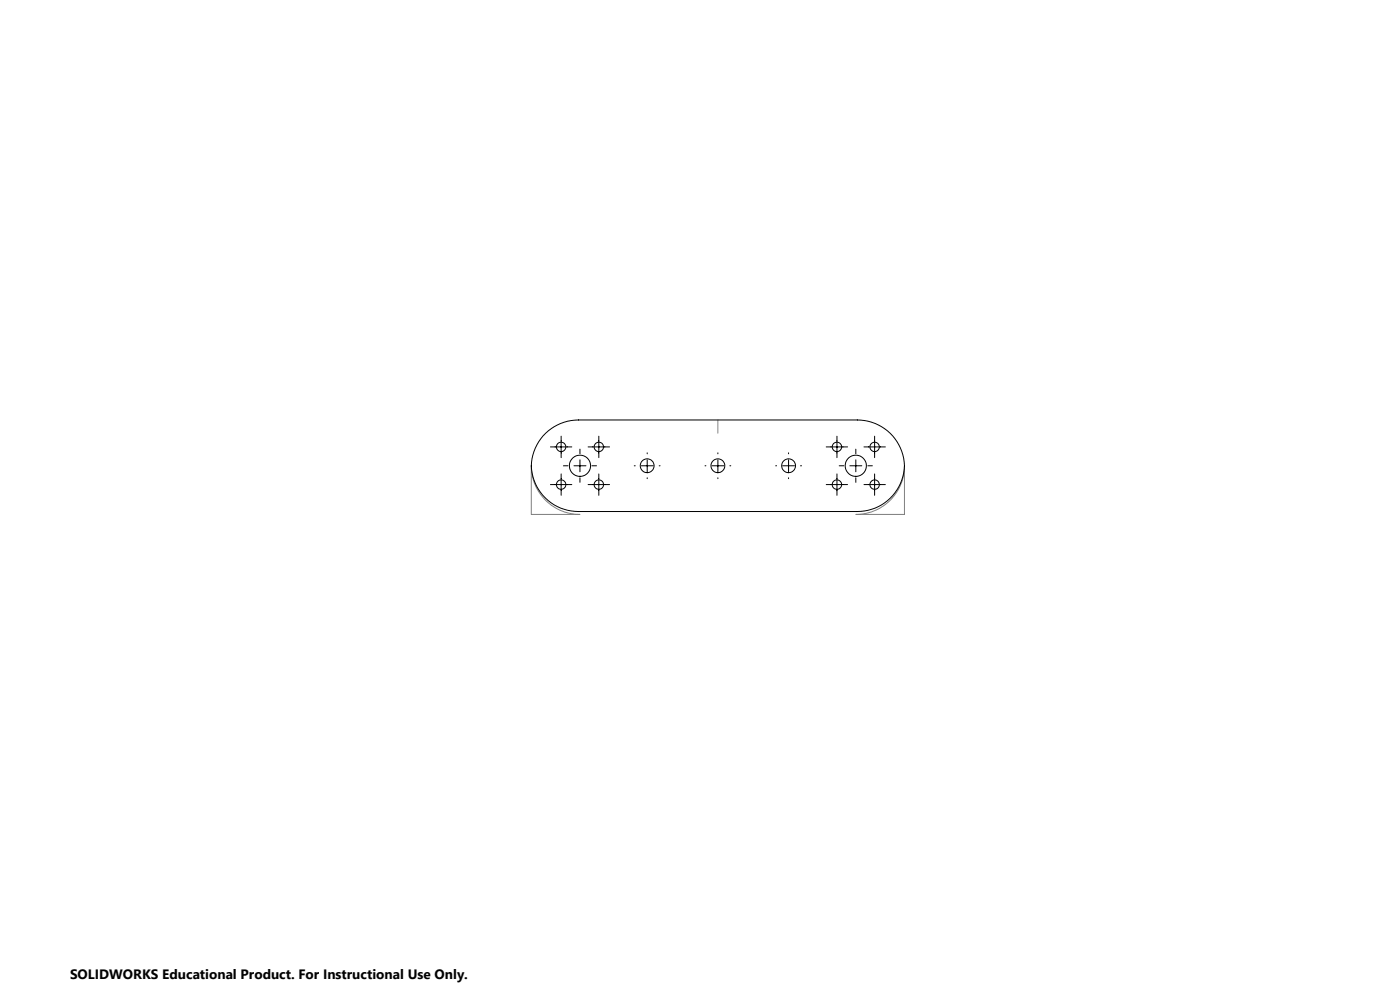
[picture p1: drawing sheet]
<svg xmlns="http://www.w3.org/2000/svg" width="594mm" height="420mm" viewBox="0 0 594 420" stroke-linecap="round" stroke-linejoin="round" font-family="sans-serif">
<path d="M304.6 178.2v5.6M225.4 197.6a20.6 20.6 0 0 0 20.7 20.6h-20.7zM363.1 218.2a20.6 20.6 0 0 0 20.7-20.6v20.6z" fill="none" stroke="#808080" stroke-width=".42"/>
<g fill="none" stroke="#000" stroke-width=".42">
<path d="M231.5 183.8a20.1 20.1 0 0 1 13.9-5.6h118.3a19.6 19.6 0 0 1 19.4 24 20 20 0 0 1-19.4 14.8h-118.3a19.6 19.6 0 0 1-19.3-24l1-2.9 1.5-2.7zM233.5 189.6h9.1M238.1 185v9.2M239 197.6h2M243.5 197.6h5.1M246.1 190.6v1.9M246.1 195.1v5M249.5 189.6h9.1M251.1 197.6h2M254.1 185v9.2M269.1 197.6h.4M272.1 197.6h5"/>
<path d="M274.6 192.1v.4M274.6 195.1v5M279.7 197.6h.4M299.1 197.6h.4M302 197.6h5.1M304.6 192.1v.4M304.6 195.1v5M309.7 197.6h.4M329.1 197.6h.4M332 197.6h5.1M334.6 192.1v.4M334.6 195.1v5"/>
<path d="M339.7 197.6h.4M350.6 189.6h9M355.1 185v9.2M356.1 197.6h1.9M360.6 197.6h5.1M363.1 190.6v1.9M363.1 195.1v5M366.6 189.6h9M368.2 197.6h1.9M371.1 185v9.2M233.5 205.6h9.1M238.1 201.1v9"/>
<path d="M246.1 202.7v1.9M249.5 205.6h9.1M254.1 201.1v9M274.6 202.7v.4M304.6 202.7v.4M334.6 202.7v.4M350.6 205.6h9M355.1 201.1v9M363.1 202.7v1.9M366.6 205.6h9M371.1 201.1v9"/>
<circle cx="238.1" cy="189.6" r="2.01"/>
<circle cx="246.1" cy="197.6" r="4.5"/>
<circle cx="254.1" cy="189.6" r="1.99"/>
<circle cx="274.6" cy="197.6" r="2.94"/>
<circle cx="304.6" cy="197.6" r="2.94"/>
<circle cx="334.6" cy="197.6" r="2.94"/>
<circle cx="355.1" cy="189.6" r="1.99"/>
<circle cx="363.1" cy="197.6" r="4.5"/>
<circle cx="371.1" cy="189.6" r="2.01"/>
<circle cx="238.1" cy="205.6" r="2.01"/>
<circle cx="254.1" cy="205.6" r="1.99"/>
<circle cx="355.1" cy="205.6" r="1.99"/>
<circle cx="371.1" cy="205.6" r="2.01"/>
</g>
<text font-size="5.8" x="29.7" y="415.3">SOLIDWORKS Educational Product. For Instructional Use Only.</text>
</svg>
